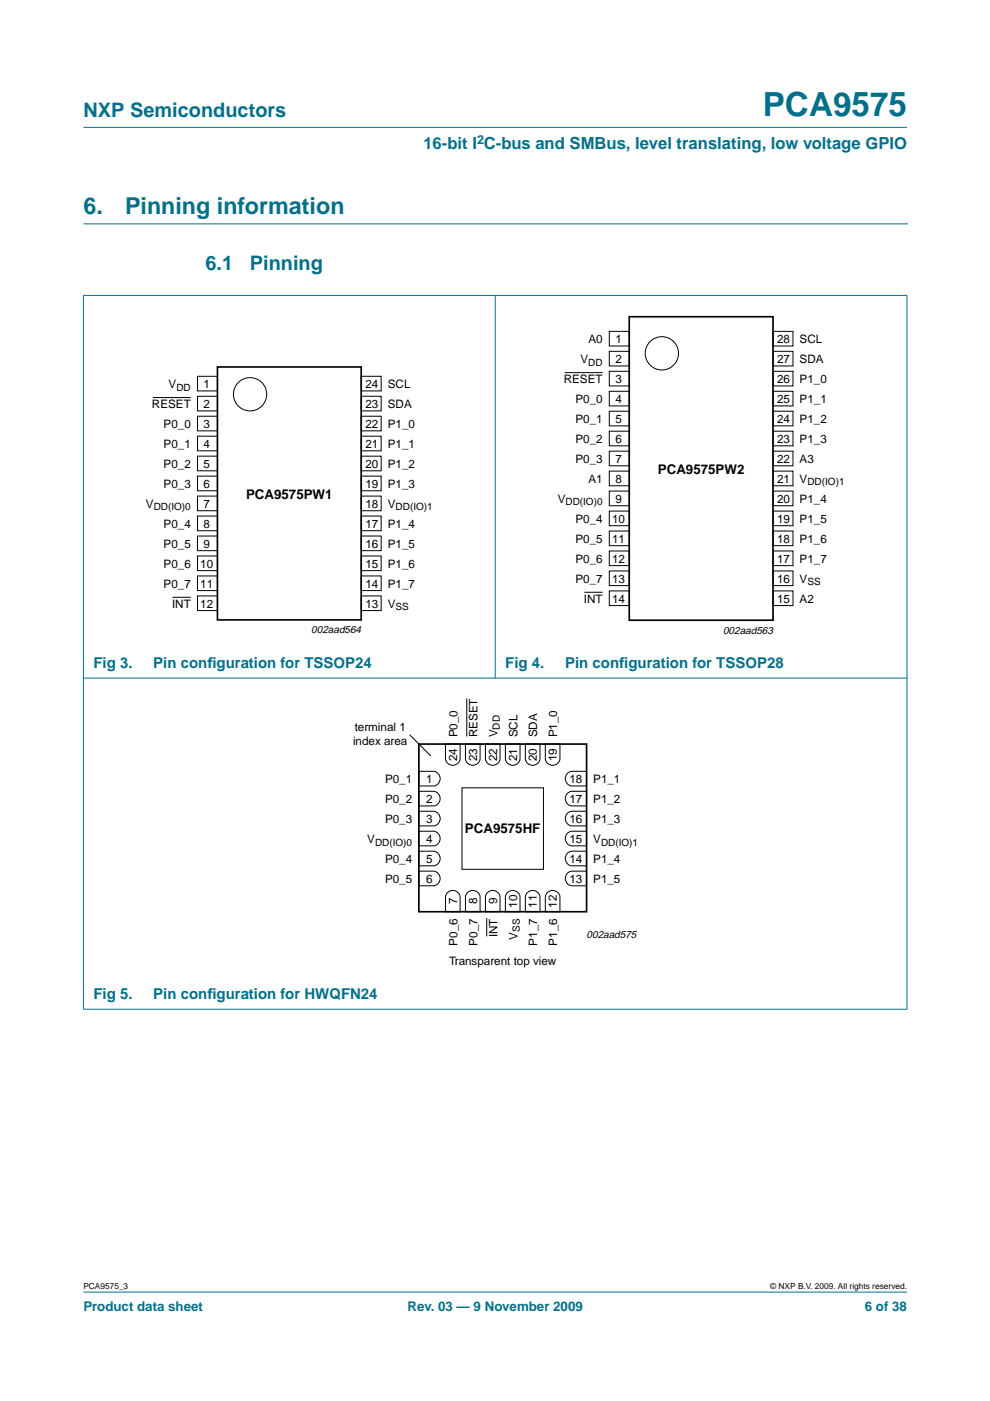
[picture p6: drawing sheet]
<svg xmlns="http://www.w3.org/2000/svg" width="210mm" height="297mm" viewBox="0 0 210 297" stroke-linecap="round" stroke-linejoin="round" font-family="sans-serif">
<g fill="#00708a" stroke="#00708a" stroke-width=".21">
<path d="M17.7 273.9h174.6z"/>
<path d="M17.7 27h174.6z"/>
<path d="M17.7 62.7v151.2z"/>
<path d="M105 62.6v81.2z"/>
<path d="M192.3 62.7v151.2z"/>
<path d="M17.6 62.6h174.8z"/>
<path d="M17.6 143.8h174.8z"/>
<path d="M17.6 214h174.8z"/>
</g>
<path d="M17.7 47.5h174.7" fill="none" stroke="#00708a" stroke-width=".21"/>
<g fill="none" stroke="#000" stroke-width=".21">
<path d="M41.9 79.8h4.2v3.1h-4.2zM76.6 79.8h4.2v3.1h-4.2zM119.7 79h8.1M129.2 70.3h4.2v3.1h-4.2zM129.2 74.5h4.2v3.1h-4.2zM129.2 78.7h4.2v3.1h-4.2zM163.9 78.7h4.2v3.1h-4.2zM163.9 70.3h4.2v3.1h-4.2zM163.9 74.5h4.2v3.1h-4.2zM32.4 84.3h8.1M41.9 84h4.2v3.1h-4.2zM41.9 88.2h4.2v3.2h-4.2z"/>
<path d="M41.9 92.5h4.2v3.1h-4.2zM41.9 96.7h4.2v3.1h-4.2zM76.6 96.7h4.2v3.1h-4.2zM76.6 88.2h4.2v3.2h-4.2zM76.6 92.5h4.2v3.1h-4.2zM76.6 84h4.2v3.1h-4.2zM129.2 83h4.2v3.1h-4.2zM129.2 87.2h4.2v3.1h-4.2zM129.2 91.4h4.2v3.1h-4.2zM129.2 95.7h4.2v3.1h-4.2zM129.2 99.9h4.2v3.1h-4.2zM163.9 95.7h4.2v3.1h-4.2z"/>
<path d="M163.9 99.9h4.2v3.1h-4.2zM163.9 87.2h4.2v3.1h-4.2zM163.9 91.4h4.2v3.1h-4.2zM163.9 83h4.2v3.1h-4.2zM41.9 100.9h4.2v3.2h-4.2zM41.9 105.2h4.2v3.1h-4.2zM41.9 109.4h4.2v3.1h-4.2zM41.9 113.6h4.2v3.2h-4.2zM41.9 117.9h4.2v3.1h-4.2zM76.6 113.6h4.2v3.2h-4.2zM76.6 117.9h4.2v3.1h-4.2zM76.6 105.2h4.2v3.1h-4.2z"/>
<path d="M76.6 109.4h4.2v3.1h-4.2zM76.6 100.9h4.2v3.2h-4.2zM129.2 104.1h4.2v3.1h-4.2zM129.2 108.4h4.2v3.1h-4.2zM129.2 112.6h4.2v3.1h-4.2zM129.2 116.8h4.2v3.1h-4.2zM163.9 112.6h4.2v3.1h-4.2zM163.9 116.8h4.2v3.1h-4.2zM163.9 104.1h4.2v3.1h-4.2zM163.9 108.4h4.2v3.1h-4.2zM36.6 126.6h3.9M41.9 122.1h4.2v3.1h-4.2z"/>
<path d="M41.9 126.3h4.2v3.2h-4.2zM76.6 122.1h4.2v3.1h-4.2zM76.6 126.3h4.2v3.2h-4.2zM123.9 125.6h3.9M129.2 121.1h4.2v3.1h-4.2zM129.2 125.3h4.2v3.1h-4.2zM163.9 121.1h4.2v3.1h-4.2zM163.9 125.3h4.2v3.1h-4.2zM86.8 155.8l4.5 4.5M94.5 157.7h3.1v3.1a1.56 1.56 0 0 1-1.6 1.5 1.56 1.56 0 0 1-1.5-1.5zM98.7 157.7h3.1v3.1a1.56 1.56 0 0 1-1.6 1.5 1.56 1.56 0 0 1-1.5-1.5zM99 148.1v8.1"/>
<path d="M102.9 157.7h3.1v3.1a1.56 1.56 0 0 1-1.5 1.5 1.56 1.56 0 0 1-1.6-1.5zM107.2 157.7h3.1v3.1a1.56 1.56 0 0 1-1.6 1.5 1.56 1.56 0 0 1-1.5-1.5zM111.4 157.7h3.1v3.1a1.56 1.56 0 0 1-1.6 1.5 1.56 1.56 0 0 1-1.5-1.5zM115.6 157.7h3.1v3.1a1.56 1.56 0 0 1-1.5 1.5 1.56 1.56 0 0 1-1.6-1.5zM88.8 176.2h3.1a1.56 1.56 0 0 1 1.4 1.6 1.56 1.56 0 0 1-1.4 1.5h-3.1zM88.8 172h3.1a1.56 1.56 0 0 1 1.4 1.6 1.56 1.56 0 0 1-1.4 1.5h-3.1zM88.8 167.8h3.1a1.56 1.56 0 0 1 1.4 1.5 1.56 1.56 0 0 1-1.4 1.6h-3.1zM88.8 163.5h3.1a1.56 1.56 0 0 1 1.4 1.6 1.56 1.56 0 0 1-1.4 1.5h-3.1zM98 167h17.2v17.3h-17.2zM120.4 176.6l.9-.4h3.1v3.1h-3.1a1.57 1.57 0 0 1-1.4-1.1 1.57 1.57 0 0 1 .5-1.6zM120.4 172.3l.9-.3h3.1v3.1h-3.1a1.57 1.57 0 0 1-1.4-1.1 1.57 1.57 0 0 1 .5-1.7zM120.4 168.1l.9-.3h3.1v3.1h-3.1a1.57 1.57 0 0 1-1.4-1.1 1.57 1.57 0 0 1 .5-1.7z"/>
<path d="M120.4 163.9l.9-.4h3.1v3.1h-3.1a1.57 1.57 0 0 1-1.4-1.1 1.57 1.57 0 0 1 .5-1.6zM88.8 184.7h3.1a1.56 1.56 0 0 1 1.4 1.6 1.56 1.56 0 0 1-1.4 1.5h-3.1zM88.8 180.5h3.1a1.56 1.56 0 0 1 1.4 1.5 1.56 1.56 0 0 1-1.4 1.6h-3.1zM94.8 189.4a1.57 1.57 0 0 1 1.6-.5 1.57 1.57 0 0 1 1.2 1.3v3.1h-3.1v-3.1zM99 189.4a1.57 1.57 0 0 1 1.7-.5 1.57 1.57 0 0 1 1.1 1.3v3.1h-3.1v-3.1zM103.2 194.7v3.8M103.2 189.4a1.57 1.57 0 0 1 1.7-.5 1.57 1.57 0 0 1 1.1 1.3v3.1h-3.1v-3.1zM107.5 189.4a1.57 1.57 0 0 1 1.6-.5 1.57 1.57 0 0 1 1.2 1.3v3.1h-3.1v-3.1zM111.7 189.4a1.57 1.57 0 0 1 1.7-.5 1.57 1.57 0 0 1 1.1 1.3v3.1h-3.1v-3.1zM115.9 189.4a1.57 1.57 0 0 1 1.7-.5 1.57 1.57 0 0 1 1.1 1.3v3.1h-3.1v-3.1zM120.4 185l.9-.3h3.1v3.1h-3.1a1.57 1.57 0 0 1-1.4-1.1 1.57 1.57 0 0 1 .5-1.7zM120.4 180.8l.9-.3h3.1v3.1h-3.1a1.57 1.57 0 0 1-1.4-1.1 1.57 1.57 0 0 1 .5-1.7z"/>
<circle cx="140.3" cy="74.9" r="3.5"/>
<circle cx="53" cy="83.6" r="3.5"/>
</g>
<path d="M46.1 77.8h30.5v53.6h-30.5zM133.4 67.2h30.5v64.3h-30.5zM88.8 157.8h35.6v35.5h-35.6z" fill="none" stroke="#000" stroke-width=".35"/>
<text font-size="7.1" fill="#00708a" x="161.7" y="24.7">PCA9575</text>
<g font-size="4.9" fill="#00708a">
<text x="17.7" y="45.5">6.</text>
<text x="26.5" y="45.5">Pinning information</text>
</g>
<g font-size="4.2" fill="#00708a">
<text x="17.7" y="24.9">NXP Semiconductors</text>
<text x="43.6" y="57.3">6.1</text>
<text x="53" y="57.3">Pinning</text>
</g>
<text font-size="3.5" fill="#00708a" x="89.8" y="31.6">16-bit I C-bus and SMBus, level translating, low voltage GPIO</text>
<g font-size="3.2" fill="#00708a">
<text x="19.8" y="141.7">Fig 3.</text>
<text x="32.5" y="141.7">Pin conf</text>
<text x="44" y="141.7">iguration for TSSOP24</text>
<text x="107.1" y="141.7">Fig 4.</text>
<text x="119.8" y="141.7">Pin conf</text>
<text x="131.3" y="141.7">iguration for TSSOP28</text>
<text x="19.8" y="211.9">Fig 5.</text>
<text x="32.5" y="211.9">Pin conf</text>
<text x="44" y="211.9">iguration for HWQFN24</text>
</g>
<g font-size="2.8">
<text x="139.5" y="100.5">PCA9575PW2</text>
<text x="52.2" y="105.7">PCA9575PW1</text>
<text x="98.6" y="176.5">PCA9575HF</text>
</g>
<g font-size="2.8" fill="#00708a">
<text x="17.7" y="278">Product data sheet</text>
<text x="86.4" y="278">Rev. 03 — 9 November 2009</text>
<text x="183.4" y="278">6 of 38</text>
</g>
<text font-size="2.6" fill="#00708a" x="101.1" y="30.5">2</text>
<g font-size="2.5">
<text x="123.1" y="77">V</text>
<text x="124.8" y="72.8">A0</text>
<text x="130.5" y="72.7">1</text>
<text x="130.5" y="77">2</text>
<text x="164.8" y="72.7">28</text>
<text x="164.8" y="77">27</text>
<text x="169.5" y="72.8">SCL</text>
<text x="169.5" y="77">SDA</text>
<text x="35.8" y="82.3">V</text>
<text x="43.2" y="82.3">1</text>
<text x="77.5" y="82.2">24</text>
<text x="82.2" y="82.3">SCL</text>
<text x="119.5" y="81.3">RESET</text>
<text x="130.5" y="81.2">3</text>
<text x="164.8" y="81.2">26</text>
<text x="169.5" y="81.3">P1_0</text>
<text x="32.2" y="86.6">RESET</text>
<text x="43.2" y="86.5">2</text>
<text x="77.5" y="86.5">23</text>
<text x="82.2" y="86.6">SDA</text>
<text x="122" y="85.5">P0_0</text>
<text x="122" y="89.7">P0_1</text>
<text x="130.5" y="85.4">4</text>
<text x="130.5" y="89.7">5</text>
<text x="164.8" y="89.7">24</text>
<text x="164.8" y="85.4">25</text>
<text x="169.5" y="85.5">P1_1</text>
<text x="169.5" y="89.7">P1_2</text>
<text x="34.7" y="90.8">P0_0</text>
<text x="34.7" y="95">P0_1</text>
<text x="43.2" y="90.7">3</text>
<text x="43.2" y="95">4</text>
<text x="77.5" y="90.7">22</text>
<text x="77.5" y="94.9">21</text>
<text x="82.2" y="90.8">P1_0</text>
<text x="82.2" y="95">P1_1</text>
<text x="122" y="94">P0_2</text>
<text x="130.5" y="93.9">6</text>
<text x="164.8" y="93.9">23</text>
<text x="169.5" y="94">P1_3</text>
<text x="34.7" y="99.3">P0_2</text>
<text x="43.2" y="99.2">5</text>
<text x="77.5" y="99.2">20</text>
<text x="82.2" y="99.3">P1_2</text>
<text x="122" y="98.2">P0_3</text>
<text x="130.5" y="98.1">7</text>
<text x="164.8" y="98.1">22</text>
<text x="169.5" y="98.2">A3</text>
<text x="30.9" y="107.7">V</text>
<text x="34.7" y="103.5">P0_3</text>
<text x="43.2" y="103.4">6</text>
<text x="43.2" y="107.7">7</text>
<text x="77.5" y="107.6">18</text>
<text x="77.5" y="103.4">19</text>
<text x="82.2" y="103.5">P1_3</text>
<text x="82.2" y="107.7">V</text>
<text x="118.2" y="106.7">V</text>
<text x="124.8" y="102.4">A1</text>
<text x="130.5" y="102.4">8</text>
<text x="130.5" y="106.6">9</text>
<text x="164.8" y="106.6">20</text>
<text x="164.8" y="102.4">21</text>
<text x="169.5" y="102.4">V</text>
<text x="169.5" y="106.7">P1_4</text>
<text x="34.7" y="112">P0_4</text>
<text x="43.2" y="111.9">8</text>
<text x="77.5" y="111.9">17</text>
<text x="82.2" y="112">P1_4</text>
<text x="122" y="110.9">P0_4</text>
<text x="129.8" y="110.8">10</text>
<text x="164.8" y="110.8">19</text>
<text x="169.5" y="110.9">P1_5</text>
<text x="34.7" y="116.2">P0_5</text>
<text x="43.2" y="116.1">9</text>
<text x="77.5" y="116.1">16</text>
<text x="82.2" y="116.2">P1_5</text>
<text x="122" y="115.1">P0_5</text>
<text x="122" y="119.4">P0_6</text>
<text x="129.8" y="115.1">11</text>
<text x="129.8" y="119.3">12</text>
<text x="164.8" y="115.1">18</text>
<text x="164.8" y="119.3">17</text>
<text x="169.5" y="115.1">P1_6</text>
<text x="169.5" y="119.4">P1_7</text>
<text x="34.7" y="120.4">P0_6</text>
<text x="34.7" y="124.7">P0_7</text>
<text x="42.5" y="120.4">10</text>
<text x="42.5" y="124.6">11</text>
<text x="77.5" y="124.6">14</text>
<text x="77.5" y="120.4">15</text>
<text x="82.2" y="120.4">P1_6</text>
<text x="82.2" y="124.7">P1_7</text>
<text x="122" y="123.6">P0_7</text>
<text x="129.8" y="123.5">13</text>
<text x="164.8" y="123.5">16</text>
<text x="169.5" y="123.6">V</text>
<text x="36.5" y="128.9">INT</text>
<text x="42.5" y="128.8">12</text>
<text x="77.5" y="128.8">13</text>
<text x="82.2" y="128.9">V</text>
<text x="123.8" y="127.8">INT</text>
<text x="129.8" y="127.8">14</text>
<text x="164.8" y="127.8">15</text>
<text x="169.5" y="127.8">A2</text>
<text x="75.2" y="154.9">terminal 1</text>
<text x="74.9" y="157.9">index area</text>
<text x="96.9" y="161.4" transform="rotate(-90 96.9 161.4)">24</text>
<text x="97" y="156.3" transform="rotate(-90 97 156.3)">P0_0</text>
<text x="101.2" y="161.4" transform="rotate(-90 101.2 161.4)">23</text>
<text x="101.2" y="156.3" transform="rotate(-90 101.2 156.3)">RESET</text>
<text x="105.4" y="161.4" transform="rotate(-90 105.4 161.4)">22</text>
<text x="105.5" y="156.3" transform="rotate(-90 105.5 156.3)">V</text>
<text x="109.6" y="161.4" transform="rotate(-90 109.6 161.4)">21</text>
<text x="109.7" y="156.3" transform="rotate(-90 109.7 156.3)">SCL</text>
<text x="113.9" y="161.4" transform="rotate(-90 113.9 161.4)">20</text>
<text x="113.9" y="156.3" transform="rotate(-90 113.9 156.3)">SDA</text>
<text x="118.1" y="161.4" transform="rotate(-90 118.1 161.4)">19</text>
<text x="118.2" y="156.3" transform="rotate(-90 118.2 156.3)">P1_0</text>
<text x="81.6" y="166.1">P0_1</text>
<text x="90.4" y="166">1</text>
<text x="120.7" y="166">18</text>
<text x="125.8" y="166.1">P1_1</text>
<text x="81.6" y="170.3">P0_2</text>
<text x="90.4" y="170.2">2</text>
<text x="120.7" y="170.2">17</text>
<text x="125.8" y="170.3">P1_2</text>
<text x="77.9" y="178.8">V</text>
<text x="81.6" y="174.5">P0_3</text>
<text x="90.4" y="178.7">4</text>
<text x="90.4" y="174.5">3</text>
<text x="120.7" y="178.7">15</text>
<text x="120.7" y="174.5">16</text>
<text x="125.8" y="174.5">P1_3</text>
<text x="125.8" y="178.8">V</text>
<text x="81.6" y="183">P0_4</text>
<text x="90.4" y="182.9">5</text>
<text x="120.7" y="182.9">14</text>
<text x="125.8" y="183">P1_4</text>
<text x="81.6" y="187.2">P0_5</text>
<text x="90.4" y="187.2">6</text>
<text x="96.9" y="191.7" transform="rotate(-90 96.9 191.7)">7</text>
<text x="101.2" y="191.7" transform="rotate(-90 101.2 191.7)">8</text>
<text x="105.4" y="191.7" transform="rotate(-90 105.4 191.7)">9</text>
<text x="120.7" y="187.2">13</text>
<text x="125.8" y="187.2">P1_5</text>
<text x="109.6" y="192.4" transform="rotate(-90 109.6 192.4)">10</text>
<text x="113.9" y="192.4" transform="rotate(-90 113.9 192.4)">11</text>
<text x="118.1" y="192.4" transform="rotate(-90 118.1 192.4)">12</text>
<text x="97" y="200.5" transform="rotate(-90 97 200.5)">P0_6</text>
<text x="101.2" y="200.5" transform="rotate(-90 101.2 200.5)">P0_7</text>
<text x="105.5" y="198.7" transform="rotate(-90 105.5 198.7)">INT</text>
<text x="109.7" y="199.2" transform="rotate(-90 109.7 199.2)">V</text>
<text x="113.9" y="200.5" transform="rotate(-90 113.9 200.5)">P1_7</text>
<text x="118.2" y="200.5" transform="rotate(-90 118.2 200.5)">P1_6</text>
<text x="95.2" y="204.6">Transparent top view</text>
</g>
<g font-size="2.2">
<text x="66" y="134.2">002aad564</text>
<text x="153.3" y="134.3">002aad563</text>
<text x="124.4" y="198.9">002aad575</text>
</g>
<g font-size="2.1">
<text x="124.7" y="77.5">DD</text>
<text x="37.4" y="82.8">DD</text>
<text x="119.9" y="107.2">DD(IO)0</text>
<text x="171.2" y="102.9">DD(IO)1</text>
<text x="32.6" y="108.2">DD(IO)0</text>
<text x="83.9" y="108.2">DD(IO)1</text>
<text x="171.2" y="124.1">SS</text>
<text x="83.9" y="129.4">SS</text>
<text x="106" y="154.7" transform="rotate(-90 106 154.7)">DD</text>
<text x="79.5" y="179.3">DD(IO)0</text>
<text x="127.4" y="179.3">DD(IO)1</text>
<text x="110.2" y="197.6" transform="rotate(-90 110.2 197.6)">SS</text>
</g>
<g font-size="1.8">
<text x="17.7" y="273.4">PCA9575_3</text>
<text x="163.3" y="273.4">© NXP B.V. 2009. All rights reserved.</text>
</g>
</svg>
